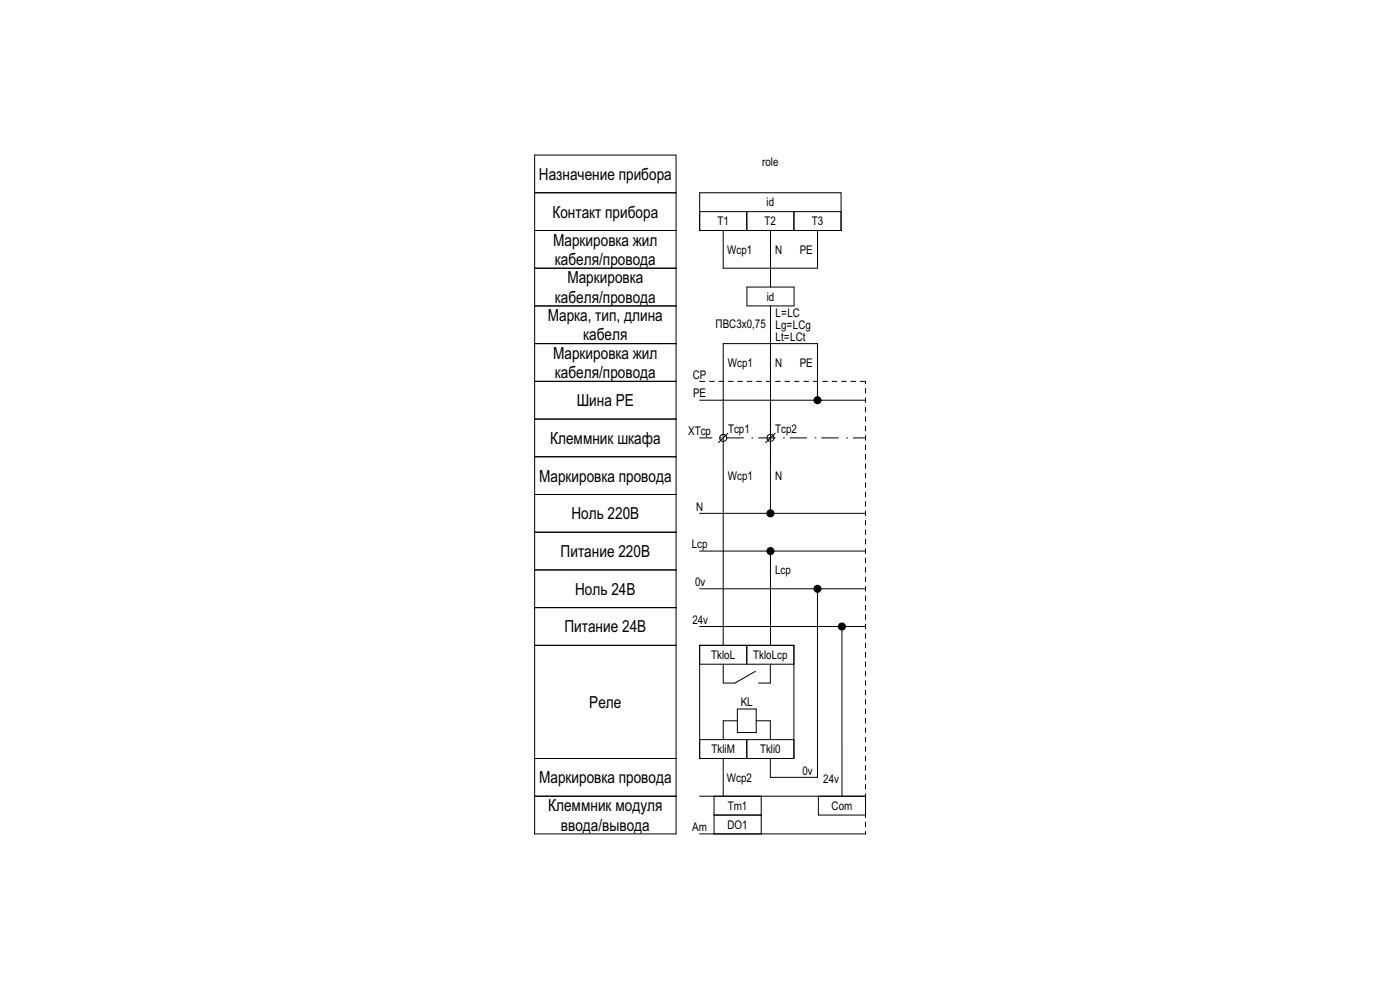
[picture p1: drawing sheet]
<svg xmlns="http://www.w3.org/2000/svg" width="297mm" height="210mm" viewBox="0 0 297 210" stroke-linecap="round" stroke-linejoin="round" font-family="sans-serif">
<!-- layer: cp_names -->
<path d="M113.4 72.9h30v104h-30zM113.4 96.9h30M113.4 88.9h30M113.4 80.9h30M113.4 112.9h30M113.4 104.9h30M113.4 136.9h30M113.4 120.9h30M113.4 128.9h30M113.4 168.9h30M113.4 160.9h30" fill="none" stroke="#000" stroke-width=".21"/>
<!-- layer: id_names -->
<path d="M113.4 32.9h30v40h-30zM113.4 56.9h30M113.4 48.9h30M113.4 40.9h30M113.4 64.9h30" fill="none" stroke="#000" stroke-width=".21"/>
<!-- layer: cp_static_do -->
<g fill="none" stroke="#000" stroke-width=".21">
<path d="M163.5 72.9l-.1 35.2M148.4 92.9h2.6M148.4 84.9h35.2M148.4 80.9h1.1M150.5 80.9h1M152.5 80.9h1M152.8 92.9h.1M154.2 92.9h3.5M154.4 91.9l-2 2M154.5 80.9h1M156.5 80.9h1M158.5 80.9h1"/>
<path d="M159.5 92.9h.1M160.5 80.9h1M160.9 92.9h3.5M162.5 80.9h1M164.4 91.9l-2 2M164.5 80.9h1M166.2 92.9h.1M166.5 80.9h1M167.6 92.9h3.5M168.5 80.9h1M170.5 80.9h1M172.5 80.9h1"/>
<path d="M172.9 92.9h.1M173.4 84.1v-11.2h-20v64M174.3 92.9h3.5M174.5 80.9h1M176.5 80.9h1M178.5 80.9h1M179.6 92.9h.1M180.5 80.9h1M181 92.9h2.6M182.5 80.9h1.1v.5M183.6 82.4v1M183.6 84.4v1"/>
<path d="M183.6 86.4v1M183.6 88.4v1M183.6 90.4v1M183.6 92.4v1M183.6 94.4v1M183.6 96.4v1M183.6 98.4v1M148.4 108.9h35.2M148.4 116.9h35.2M163.5 117.6v19.3M183.6 100.4v1M183.6 102.4v1"/>
<path d="M183.6 104.4v1M183.6 106.4v1M183.6 108.4v1M183.6 110.4v1M183.6 112.4v1M183.6 114.4v1M183.6 116.4v1M183.6 118.4v1M148.4 124.9h35.2M148.4 136.9h20v24h-20zM148.4 132.9h35.2M158.4 136.9v4"/>
<path d="M173.4 125.6v39.3h-10v-4M178.6 133.6v35.3M183.6 120.4v1M183.6 122.4v1M183.6 124.4v1M183.6 126.4v1M183.6 128.4v1M183.6 130.4v1M183.6 132.4v1M183.6 134.4v1M183.6 136.4v1M183.6 138.4v1"/>
<path d="M148.4 140.9h20M148.4 156.9h20M153.4 140.9v4h2.5l4.4-2.5M156.4 152.9h-3v4M156.4 150.4h4v5h-4zM158.4 156.9v4M160.4 152.9h3v4M163.4 140.9v4h-2.5M183.6 140.4v1M183.6 142.4v1M183.6 144.4v1M183.6 146.4v1"/>
<path d="M183.6 148.4v1M183.6 150.4v1M183.6 152.4v1M183.6 154.4v1M183.6 156.4v1M183.6 158.4v1M148.4 168.9h35.2M151.5 172.9h10M151.5 168.9v8M153.4 160.9v8M161.5 168.9v8M173.6 168.9v4h10"/>
<path d="M183.6 176.4v.5h-35.2M183.6 160.4v1M183.6 162.4v1M183.6 164.4v1M183.6 166.4v1M183.6 168.4v5M183.6 174.4v1"/>
<circle cx="153.4" cy="92.9" r=".75"/>
<circle cx="163.4" cy="92.9" r=".75"/>
<circle cx="173.4" cy="84.9" r=".75"/>
<circle cx="163.4" cy="108.9" r=".75"/>
<circle cx="163.5" cy="116.9" r=".75"/>
<circle cx="173.4" cy="124.9" r=".75"/>
<circle cx="178.6" cy="132.9" r=".75"/>
</g>
<!-- layer: id_static_do -->
<path d="M148.4 40.9h30v8h-30zM148.4 44.9h30M153.4 48.9v8h20v-8M158.4 44.9v4M163.5 48.9v12M168.4 44.9v4M158.5 60.9h10v4h-10zM163.5 64.9v8" fill="none" stroke="#000" stroke-width=".21"/>
<!-- layer: cp_static_do -->
<g fill="#000">
<circle cx="173.4" cy="84.9" r=".75"/>
<circle cx="163.4" cy="108.9" r=".75"/>
<circle cx="163.5" cy="116.9" r=".75"/>
<circle cx="173.4" cy="124.9" r=".75"/>
<circle cx="178.6" cy="132.9" r=".75"/>
</g>
<g font-size="3.5">
<text x="114.3" y="38.1">Назначение прибора</text>
<text x="117.2" y="46.1">Контакт прибора</text>
<text x="117.4" y="52.1">Маркировка жил</text>
<text x="117.7" y="56.2">кабеля/провода</text>
<text x="117.7" y="64.2">кабеля/провода</text>
<text x="120.4" y="60.1">Маркировка</text>
<text x="116.2" y="68.1">Марка, тип, длина</text>
<text x="117.4" y="76.1">Маркировка жил</text>
<text x="123.7" y="72.2">кабеля</text>
<text x="117.7" y="80.2">кабеля/провода</text>
<text x="122.4" y="86.1">Шина PE</text>
<text x="116.7" y="94.1">Клеммник шкафа</text>
<text x="114.4" y="102.1">Маркировка провода</text>
<text x="121.2" y="110.1">Ноль 220В</text>
<text x="118.9" y="118.1">Питание 220В</text>
<text x="122" y="126.1">Ноль 24В</text>
<text x="119.7" y="134.1">Питание 24В</text>
<text x="125" y="150.1">Реле</text>
<text x="114.4" y="166.1">Маркировка провода</text>
<text x="116.3" y="172.1">Клеммник модуля</text>
<text x="119" y="176.2">ввода/вывода</text>
</g>
<g font-size="2.5">
<text x="161.7" y="35.3">role</text>
<text x="152.2" y="47.8">T1</text>
<text x="162.2" y="47.8">Т2</text>
<text x="162.6" y="43.8">id</text>
<text x="172.2" y="47.8">Т3</text>
<text x="154.3" y="53.8">Wcp1</text>
<text x="164.4" y="53.8">N</text>
<text x="169.7" y="53.8">PE</text>
<text x="162.7" y="63.8">id</text>
<text x="151.8" y="69.6">ПВС3х0,75</text>
<text x="164.5" y="67.2">L=LC</text>
<text x="164.5" y="69.7">Lg=LCg</text>
<text x="154.4" y="77.8">Wcp1</text>
<text x="164.4" y="77.8">N</text>
<text x="164.5" y="72.4">Lt=LCt</text>
<text x="169.6" y="77.8">PE</text>
<text x="147" y="80.3">CP</text>
<text x="147" y="84.3">PE</text>
<text x="146" y="92.3">XTcp</text>
<text x="154.5" y="91.8">Tcp1</text>
<text x="164.4" y="91.8">Tcp2</text>
<text x="154.4" y="101.8">Wcp1</text>
<text x="164.4" y="101.8">N</text>
<text x="147.7" y="108.3">N</text>
<text x="146.7" y="116.3">Lcp</text>
<text x="147.5" y="124.3">0v</text>
<text x="164.5" y="121.8">Lcp</text>
<text x="146.9" y="132.3">24v</text>
<text x="150.9" y="139.8">TkloL</text>
<text x="159.8" y="139.8">ТkloLcp</text>
<text x="157.2" y="149.8">KL</text>
<text x="150.9" y="159.8">TkliM</text>
<text x="161.2" y="159.8">Тkli0</text>
<text x="154.2" y="165.8">Wcp2</text>
<text x="170.2" y="164.3">0v</text>
<text x="174.7" y="166.1">24v</text>
<text x="154.4" y="171.8">Tm1</text>
<text x="176.4" y="171.8">Com</text>
<text x="146.9" y="176.3">Am</text>
<text x="154.3" y="175.8">DO1</text>
</g>
</svg>
